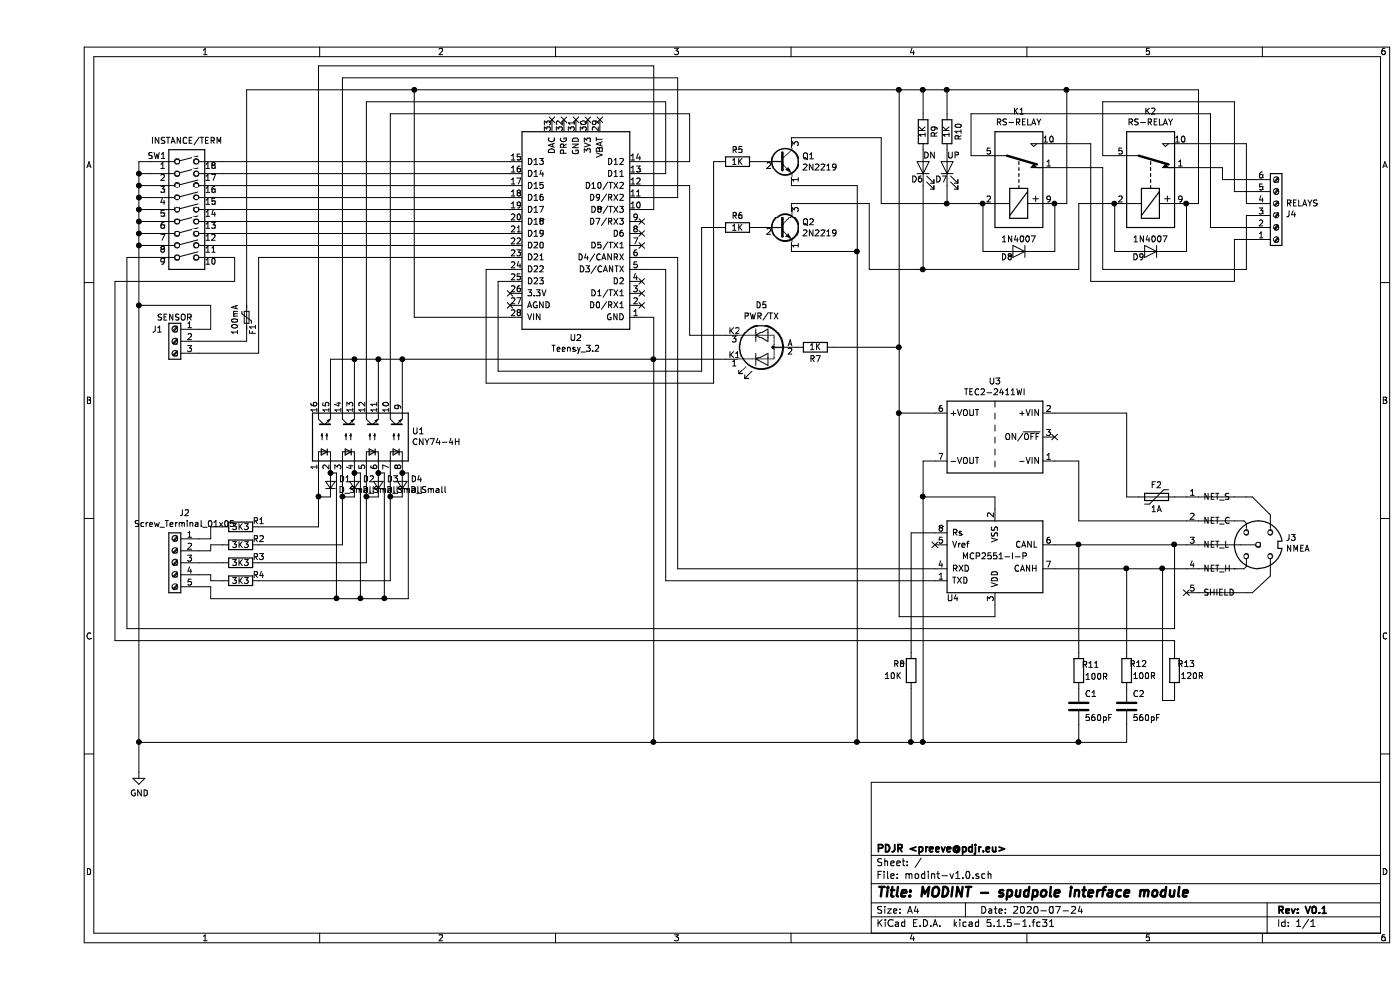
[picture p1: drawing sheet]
EESchema Schematic File Version 4
EELAYER 30 0
EELAYER END
$Descr A4 11693 8268
encoding utf-8
Sheet 1 1
Title "MODINT - spudpole interface module"
Date "2020-07-24"
Rev "V0.1"
Comp "PDJR <preeve@pdjr.eu>"
Comment1 ""
Comment2 ""
Comment3 ""
Comment4 ""
$EndDescr
$Comp
L modint-v1.0-rescue:M12-5PIN-Pdjr-modint-v1.0-rescue J3
U 1 1
P 10200 4550
F 0 "J3" V 10139 4320 50  0000 R CNN
F 1 "NMEA" V 10230 4320 50  0000 R CNN
F 2 "TerminalBlock_Phoenix:TerminalBlock_Phoenix_MPT-0,5-4-2.54_1x04_P2.54mm_Horizontal" H 10200 4550 50  0001 C CNN
F 3 "http://www.mouser.com/ds/2/18/40_c091_abd_e-75918.pdf" H 10200 4550 50  0001 C CNN
	1    10200 4550
	0    -1   1    0   
$EndComp
$Comp
L Interface_CAN_LIN:MCP2551-I-P U4
U 1 1
P 8000 4650
F 0 "U4" H 7650 5000 50  0000 C CNN
F 1 "MCP2551-I-P" H 8000 4650 50  0000 C CNN
F 2 "Package_DIP:DIP-8_W7.62mm" H 8000 4150 50  0001 C CIN
F 3 "http://ww1.microchip.com/downloads/en/devicedoc/21667d.pdf" H 8000 4650 50  0001 C CNN
	1    8000 4650
	1    0    0    1   
$EndComp
$Comp
L Device:R R8
U 1 1
P 7300 5600
F 0 "R8" H 7400 5550 50  0000 C CNN
F 1 "10K" H 7450 5650 50  0000 C CNN
F 2 "Resistor_THT:R_Axial_DIN0204_L3.6mm_D1.6mm_P5.08mm_Horizontal" V 7230 5600 50  0001 C CNN
F 3 "~" H 7300 5600 50  0001 C CNN
	1    7300 5600
	-1   0    0    1   
$EndComp
$Comp
L Device:R R12
U 1 1
P 9100 5600
F 0 "R12" H 9000 5550 50  0000 C CNN
F 1 "100R" H 8950 5650 50  0000 C CNN
F 2 "Resistor_THT:R_Axial_DIN0204_L3.6mm_D1.6mm_P5.08mm_Horizontal" V 9030 5600 50  0001 C CNN
F 3 "~" H 9100 5600 50  0001 C CNN
	1    9100 5600
	-1   0    0    1   
$EndComp
$Comp
L Device:R R11
U 1 1
P 8700 5600
F 0 "R11" H 8800 5650 50  0000 C CNN
F 1 "100R" H 8850 5550 50  0000 C CNN
F 2 "Resistor_THT:R_Axial_DIN0204_L3.6mm_D1.6mm_P5.08mm_Horizontal" V 8630 5600 50  0001 C CNN
F 3 "~" H 8700 5600 50  0001 C CNN
	1    8700 5600
	1    0    0    -1  
$EndComp
$Comp
L Device:C C2
U 1 1
P 9100 5900
F 0 "C2" H 9050 5800 50  0000 R CNN
F 1 "560pF" H 9050 6000 50  0000 R CNN
F 2 "Capacitor_THT:C_Disc_D7.5mm_W4.4mm_P5.00mm" H 9138 5750 50  0001 C CNN
F 3 "~" H 9100 5900 50  0001 C CNN
	1    9100 5900
	-1   0    0    1   
$EndComp
$Comp
L Device:C C1
U 1 1
P 8700 5900
F 0 "C1" H 8650 5800 50  0000 R CNN
F 1 "560pF" H 8650 6000 50  0000 R CNN
F 2 "Capacitor_THT:C_Disc_D7.5mm_W4.4mm_P5.00mm" H 8738 5750 50  0001 C CNN
F 3 "~" H 8700 5900 50  0001 C CNN
	1    8700 5900
	-1   0    0    1   
$EndComp
Wire Wire Line
	8700 4550 8700 5450
Wire Wire Line
	8700 4550 9500 4550
Wire Wire Line
	9100 4750 9100 5450
Wire Wire Line
	9100 4750 9400 4750
Wire Wire Line
	7300 6200 7400 6200
Wire Wire Line
	9100 6200 9100 6050
Wire Wire Line
	7300 5750 7300 6200
Wire Wire Line
	7300 4450 7300 5450
Connection ~ 7300 6200
Wire Wire Line
	950  1350 850  1350
Wire Wire Line
	850  1350 850  1450
Wire Wire Line
	950  1450 850  1450
Connection ~ 850  1450
Wire Wire Line
	850  1450 850  1550
Wire Wire Line
	950  1550 850  1550
Connection ~ 850  1550
Wire Wire Line
	850  1550 850  1650
Wire Wire Line
	950  1650 850  1650
Connection ~ 850  1650
Wire Wire Line
	850  1650 850  1750
Wire Wire Line
	950  1750 850  1750
Connection ~ 850  1750
Wire Wire Line
	850  1750 850  1850
Wire Wire Line
	950  1850 850  1850
Connection ~ 850  1850
Wire Wire Line
	850  1850 850  1950
Wire Wire Line
	950  1950 850  1950
Connection ~ 850  1950
Wire Wire Line
	850  1950 850  2050
Wire Wire Line
	950  2050 850  2050
Connection ~ 850  2050
Wire Wire Line
	850  2050 850  2550
Wire Wire Line
	9100 4150 9100 3450
Wire Wire Line
	9100 3450 8500 3450
Wire Wire Line
	7500 3850 7400 3850
Wire Wire Line
	7400 3850 7400 4150
Connection ~ 8700 4550
Connection ~ 9100 4750
Wire Wire Line
	8500 4550 8700 4550
Wire Wire Line
	8500 4750 9100 4750
Wire Wire Line
	8000 4250 8000 4150
Connection ~ 7400 6200
Wire Wire Line
	7500 3450 7200 3450
Wire Wire Line
	7300 4450 7500 4450
Connection ~ 7400 4150
Wire Wire Line
	7400 4150 8000 4150
Wire Wire Line
	7400 4150 7400 6200
Wire Wire Line
	8000 5050 8000 5150
Wire Wire Line
	8000 5150 7200 5150
Wire Wire Line
	8700 6050 8700 6200
Connection ~ 8700 6200
Wire Wire Line
	8700 6200 9100 6200
Wire Wire Line
	8900 850  8900 1300
Wire Wire Line
	8900 1300 9000 1300
Wire Wire Line
	8800 1200 8500 1200
Wire Wire Line
	9600 1700 9700 1700
Wire Wire Line
	9700 1700 9700 750 
Wire Wire Line
	9700 750  8600 750 
Connection ~ 8600 750 
Wire Wire Line
	9000 1700 8700 1700
Wire Wire Line
	8700 1700 8700 2250
Wire Wire Line
	8700 2250 7400 2250
Wire Wire Line
	9600 4350 8700 4350
Wire Wire Line
	8500 3850 8700 3850
Wire Wire Line
	8700 3850 8700 4350
$Comp
L Device:R R3
U 1 1
P 1700 4700
F 0 "R3" V 1650 4850 50  0000 C CNN
F 1 "3K3" V 1700 4700 50  0000 C CNN
F 2 "Resistor_THT:R_Axial_DIN0207_L6.3mm_D2.5mm_P2.54mm_Vertical" V 1630 4700 50  0001 C CNN
F 3 "~" H 1700 4700 50  0001 C CNN
	1    1700 4700
	0    1    1    0   
$EndComp
$Comp
L Device:R R1
U 1 1
P 1700 4400
F 0 "R1" V 1650 4550 50  0000 C CNN
F 1 "3K3" V 1700 4400 50  0000 C CNN
F 2 "Resistor_THT:R_Axial_DIN0207_L6.3mm_D2.5mm_P2.54mm_Vertical" V 1630 4400 50  0001 C CNN
F 3 "~" H 1700 4400 50  0001 C CNN
	1    1700 4400
	0    1    1    0   
$EndComp
$Comp
L Connector:Screw_Terminal_01x03 J1
U 1 1
P 1150 2850
F 0 "J1" H 1250 2950 50  0000 L CNN
F 1 "SENSOR" H 1000 3050 50  0000 L CNN
F 2 "TerminalBlock_Phoenix:TerminalBlock_Phoenix_MPT-0,5-3-2.54_1x03_P2.54mm_Horizontal" H 1150 2850 50  0001 C CNN
F 3 "~" H 1150 2850 50  0001 C CNN
	1    1150 2850
	-1   0    0    -1  
$EndComp
Wire Wire Line
	7900 1300 7800 1300
Wire Wire Line
	7800 1300 7800 950 
Wire Wire Line
	7800 950  9800 950 
Wire Wire Line
	9800 950  9800 1900
Wire Wire Line
	7050 1700 7600 1700
NoConn ~ 9600 4950
NoConn ~ 7500 4550
NoConn ~ 8500 3650
Wire Wire Line
	7200 3450 7200 5150
$Comp
L power:GND #PWR01
U 1 1
P 850 6450
F 0 "#PWR01" H 850 6200 50  0001 C CNN
F 1 "GND" H 855 6277 50  0000 C CNN
F 2 "" H 850 6450 50  0001 C CNN
F 3 "" H 850 6450 50  0001 C CNN
	1    850  6450
	1    0    0    -1  
$EndComp
Wire Wire Line
	850  6200 850  6450
Wire Wire Line
	1550 1350 3950 1350
Wire Wire Line
	1550 1550 3950 1550
Wire Wire Line
	1550 1650 3950 1650
Wire Wire Line
	1550 1750 3950 1750
Wire Wire Line
	1550 1850 3950 1850
Wire Wire Line
	1550 1950 3950 1950
Connection ~ 850  6200
Wire Wire Line
	3950 2650 3150 2650
Wire Wire Line
	3150 2650 3150 750 
Wire Wire Line
	1750 2850 1350 2850
Wire Wire Line
	1350 2750 1450 2750
Wire Wire Line
	1450 2750 1450 2550
Wire Wire Line
	1450 2550 850  2550
Connection ~ 850  2550
Wire Wire Line
	1350 2950 1850 2950
Wire Wire Line
	1850 2950 1850 2150
Wire Wire Line
	1850 2150 3950 2150
Wire Wire Line
	850  2550 850  6200
Connection ~ 3150 750 
Wire Wire Line
	7050 1150 7050 1700
Wire Wire Line
	9800 1900 10150 1900
Wire Wire Line
	7050 1150 6300 1150
Wire Wire Line
	7200 3450 7200 2900
Connection ~ 7200 3450
Connection ~ 7200 750 
Wire Wire Line
	7500 4750 5350 4750
Wire Wire Line
	5350 4750 5350 2150
Wire Wire Line
	5350 2150 5050 2150
Wire Wire Line
	5050 2250 5250 2250
Wire Wire Line
	5250 2250 5250 4850
Wire Wire Line
	5250 4850 7500 4850
Wire Wire Line
	7400 6200 8700 6200
NoConn ~ 3950 2450
NoConn ~ 3950 2550
NoConn ~ 5050 2550
NoConn ~ 5050 2450
NoConn ~ 5050 2350
NoConn ~ 5050 2050
NoConn ~ 5050 1950
NoConn ~ 5050 1850
NoConn ~ 4300 1000
NoConn ~ 4400 1000
NoConn ~ 4500 1000
NoConn ~ 4600 1000
NoConn ~ 4700 1000
Wire Wire Line
	5050 2650 5150 2650
Wire Wire Line
	5150 2650 5150 3000
Connection ~ 5150 6200
$Comp
L Device:Polyfuse_Small F1
U 1 1
P 1750 2650
F 0 "F1" V 1800 2500 50  0000 L CNN
F 1 "100mA" V 1650 2500 50  0000 L CNN
F 2 "Fuse:Fuse_Littelfuse_395Series" H 1800 2450 50  0001 L CNN
F 3 "~" H 1750 2650 50  0001 C CNN
	1    1750 2650
	1    0    0    -1  
$EndComp
Wire Wire Line
	1750 2850 1750 2750
$Comp
L Connector:Screw_Terminal_01x06 J4
U 1 1
P 10350 1800
F 0 "J4" H 10430 1792 50  0000 L CNN
F 1 "RELAYS" H 10430 1701 50  0000 L CNN
F 2 "TerminalBlock_Phoenix:TerminalBlock_Phoenix_MPT-0,5-6-2.54_1x06_P2.54mm_Horizontal" H 10350 1800 50  0001 C CNN
F 3 "~" H 10350 1800 50  0001 C CNN
	1    10350 1800
	1    0    0    1   
$EndComp
Wire Wire Line
	10150 1600 10000 1600
Wire Wire Line
	10000 1600 10000 850 
Wire Wire Line
	9900 1400 9600 1400
Wire Wire Line
	8500 1400 8900 1400
Wire Wire Line
	8900 1400 8900 2250
Wire Wire Line
	9900 1400 9900 1500
Wire Wire Line
	10100 1200 9600 1200
Wire Wire Line
	10150 1800 10100 1800
Wire Wire Line
	10000 2350 8800 2350
Wire Wire Line
	8800 1200 8800 2350
$Comp
L Transistor_BJT:2N2219 Q1
U 1 1
P 6200 1350
F 0 "Q1" H 6390 1396 50  0000 L CNN
F 1 "2N2219" H 6390 1305 50  0000 L CNN
F 2 "Package_TO_SOT_THT:TO-39-3" H 6400 1275 50  0001 L CIN
F 3 "http://www.onsemi.com/pub_link/Collateral/2N2219-D.PDF" H 6200 1350 50  0001 L CNN
	1    6200 1350
	1    0    0    -1  
$EndComp
$Comp
L Device:R R5
U 1 1
P 5850 1350
F 0 "R5" V 5750 1350 50  0000 C CNN
F 1 "1K" V 5850 1350 50  0000 C CNN
F 2 "Resistor_THT:R_Axial_DIN0204_L3.6mm_D1.6mm_P5.08mm_Horizontal" V 5780 1350 50  0001 C CNN
F 3 "~" H 5850 1350 50  0001 C CNN
	1    5850 1350
	0    1    1    0   
$EndComp
$Comp
L Transistor_BJT:2N2219 Q2
U 1 1
P 6200 1900
F 0 "Q2" H 6390 1946 50  0000 L CNN
F 1 "2N2219" H 6390 1855 50  0000 L CNN
F 2 "Package_TO_SOT_THT:TO-39-3" H 6400 1825 50  0001 L CIN
F 3 "http://www.onsemi.com/pub_link/Collateral/2N2219-D.PDF" H 6200 1900 50  0001 L CNN
	1    6200 1900
	1    0    0    -1  
$EndComp
$Comp
L Device:R R6
U 1 1
P 5850 1900
F 0 "R6" V 5750 1900 50  0000 C CNN
F 1 "1K" V 5850 1900 50  0000 C CNN
F 2 "Resistor_THT:R_Axial_DIN0204_L3.6mm_D1.6mm_P5.08mm_Horizontal" V 5780 1900 50  0001 C CNN
F 3 "~" H 5850 1900 50  0001 C CNN
	1    5850 1900
	0    1    1    0   
$EndComp
Wire Wire Line
	6300 1700 6950 1700
Wire Wire Line
	6950 1700 6950 2250
Wire Wire Line
	6300 1550 6850 1550
Wire Wire Line
	6850 1550 6850 2100
Wire Wire Line
	6300 2100 6850 2100
Connection ~ 6850 2100
Wire Wire Line
	6850 2100 6850 6200
Wire Wire Line
	5150 6200 6850 6200
Connection ~ 6850 6200
Wire Wire Line
	6850 6200 7300 6200
$Comp
L Diode:1N4007 D8
U 1 1
P 8200 2100
F 0 "D8" H 8300 2150 50  0000 C CNN
F 1 "1N4007" H 8200 2000 50  0000 C CNN
F 2 "Diode_THT:D_DO-41_SOD81_P7.62mm_Horizontal" H 8200 1925 50  0001 C CNN
F 3 "http://www.vishay.com/docs/88503/1n4001.pdf" H 8200 2100 50  0001 C CNN
	1    8200 2100
	-1   0    0    1   
$EndComp
$Comp
L Diode:1N4007 D9
U 1 1
P 9300 2100
F 0 "D9" H 9400 2150 50  0000 C CNN
F 1 "1N4007" H 9300 2000 50  0000 C CNN
F 2 "Diode_THT:D_DO-41_SOD81_P7.62mm_Horizontal" H 9300 1925 50  0001 C CNN
F 3 "http://www.vishay.com/docs/88503/1n4001.pdf" H 9300 2100 50  0001 C CNN
	1    9300 2100
	-1   0    0    1   
$EndComp
Wire Wire Line
	8350 2100 8500 2100
Wire Wire Line
	8500 2100 8500 1700
Wire Wire Line
	8050 2100 7900 2100
Wire Wire Line
	7900 2100 7900 1700
Wire Wire Line
	9150 2100 9000 2100
Wire Wire Line
	9000 2100 9000 1700
Wire Wire Line
	9450 2100 9600 2100
Wire Wire Line
	9600 2100 9600 1700
Wire Wire Line
	8900 2250 10100 2250
Wire Wire Line
	8500 1700 8600 1700
Wire Wire Line
	8600 1700 8600 750 
$Comp
L Device:R R13
U 1 1
P 9500 5600
F 0 "R13" H 9400 5550 50  0000 C CNN
F 1 "120R" H 9350 5650 50  0000 C CNN
F 2 "Resistor_THT:R_Axial_DIN0204_L3.6mm_D1.6mm_P5.08mm_Horizontal" V 9430 5600 50  0001 C CNN
F 3 "~" H 9500 5600 50  0001 C CNN
	1    9500 5600
	-1   0    0    1   
$EndComp
Wire Wire Line
	9500 5250 9500 4550
Connection ~ 9500 4550
Wire Wire Line
	9500 4550 9600 4550
Wire Wire Line
	9500 5750 9500 5850
Wire Wire Line
	9500 5850 9400 5850
Wire Wire Line
	9400 5850 9400 4750
Connection ~ 9400 4750
Wire Wire Line
	9400 4750 9600 4750
$Comp
L Switch:SW_DIP_x09 SW1
U 1 1
P 1250 1750
F 0 "SW1" H 1000 2200 50  0000 C CNN
F 1 "INSTANCE/TERM" H 1250 2326 50  0000 C CNN
F 2 "PDJR:DIP-18_297_ELL" H 1250 1750 50  0001 C CNN
F 3 "~" H 1250 1750 50  0001 C CNN
	1    1250 1750
	1    0    0    -1  
$EndComp
Wire Wire Line
	9500 5250 750  5250
Wire Wire Line
	1750 2550 1750 750 
Wire Wire Line
	1550 2150 1650 2150
Wire Wire Line
	1650 2150 1650 2350
Wire Wire Line
	650  5350 9500 5350
Wire Wire Line
	9500 5350 9500 5450
Wire Wire Line
	750  2150 950  2150
Wire Wire Line
	750  2150 750  5250
Wire Wire Line
	1650 2350 650  2350
Wire Wire Line
	650  2350 650  5350
$Comp
L Device:LED D7
U 1 1
P 7600 1400
F 0 "D7" V 7500 1500 50  0000 R CNN
F 1 "UP" V 7700 1400 50  0000 R CNN
F 2 "LED_THT:LED_Rectangular_W3.0mm_H2.0mm" H 7600 1400 50  0001 C CNN
F 3 "~" H 7600 1400 50  0001 C CNN
	1    7600 1400
	0    -1   -1   0   
$EndComp
$Comp
L Device:LED D6
U 1 1
P 7400 1400
F 0 "D6" V 7300 1500 50  0000 R CNN
F 1 "DN" V 7500 1400 50  0000 R CNN
F 2 "LED_THT:LED_Rectangular_W3.0mm_H2.0mm" H 7400 1400 50  0001 C CNN
F 3 "~" H 7400 1400 50  0001 C CNN
	1    7400 1400
	0    -1   -1   0   
$EndComp
$Comp
L Device:R R10
U 1 1
P 7600 1100
F 0 "R10" V 7500 1100 50  0000 C CNN
F 1 "1K" V 7600 1100 50  0000 C CNN
F 2 "Resistor_THT:R_Axial_DIN0204_L3.6mm_D1.6mm_P5.08mm_Horizontal" V 7530 1100 50  0001 C CNN
F 3 "~" H 7600 1100 50  0001 C CNN
	1    7600 1100
	-1   0    0    1   
$EndComp
$Comp
L Device:R R9
U 1 1
P 7400 1100
F 0 "R9" V 7300 1100 50  0000 C CNN
F 1 "1K" V 7400 1100 50  0000 C CNN
F 2 "Resistor_THT:R_Axial_DIN0204_L3.6mm_D1.6mm_P5.08mm_Horizontal" V 7330 1100 50  0001 C CNN
F 3 "~" H 7400 1100 50  0001 C CNN
	1    7400 1100
	-1   0    0    1   
$EndComp
Wire Wire Line
	7600 1550 7600 1700
Connection ~ 7600 1700
Wire Wire Line
	7600 1700 7900 1700
Wire Wire Line
	7400 1550 7400 2250
Connection ~ 7400 2250
Wire Wire Line
	7400 2250 6950 2250
Wire Wire Line
	7200 750  7400 750 
Wire Wire Line
	7400 950  7400 750 
Connection ~ 7400 750 
Wire Wire Line
	7400 750  7600 750 
Wire Wire Line
	7600 950  7600 750 
Connection ~ 7600 750 
Wire Wire Line
	7600 750  8600 750 
$Comp
L Device:R R7
U 1 1
P 6500 2900
F 0 "R7" V 6400 2900 50  0000 C CNN
F 1 "1K" V 6500 2900 50  0000 C CNN
F 2 "Resistor_THT:R_Axial_DIN0204_L3.6mm_D1.6mm_P5.08mm_Horizontal" V 6430 2900 50  0001 C CNN
F 3 "~" H 6500 2900 50  0001 C CNN
	1    6500 2900
	0    -1   -1   0   
$EndComp
$Comp
L Device:LED_Dual_CAC D5
U 1 1
P 6050 2900
F 0 "D5" H 6050 2553 50  0000 C CNN
F 1 "PWR/TX" H 6050 2644 50  0000 C CNN
F 2 "LED_THT:LED_Rectangular_W5.0mm_H2.0mm-3Pins" H 6100 2900 50  0001 C CNN
F 3 "~" H 6100 2900 50  0001 C CNN
	1    6050 2900
	-1   0    0    1   
$EndComp
Wire Wire Line
	3150 750  7200 750 
Wire Wire Line
	6650 2900 7200 2900
Connection ~ 7200 2900
Wire Wire Line
	7200 2900 7200 750 
Wire Wire Line
	5750 2800 5450 2800
Wire Wire Line
	5450 2800 5450 1550
Wire Wire Line
	5450 1550 5050 1550
Wire Wire Line
	5750 3000 5150 3000
Connection ~ 5150 3000
$Comp
L Device:Polyfuse F2
U 1 1
P 9350 4150
F 0 "F2" V 9250 4150 50  0000 C CNN
F 1 "1A" V 9450 4150 50  0000 C CNN
F 2 "Fuse:Fuse_Littelfuse_395Series" H 9400 3950 50  0001 L CNN
F 3 "~" H 9350 4150 50  0001 C CNN
	1    9350 4150
	0    1    1    0   
$EndComp
Wire Wire Line
	9100 4150 9200 4150
Wire Wire Line
	9500 4150 9600 4150
Wire Wire Line
	10100 1800 10100 2250
Wire Wire Line
	10000 2350 10000 2000
Wire Wire Line
	10000 2000 10150 2000
Wire Wire Line
	10100 1200 10100 1700
Wire Wire Line
	10100 1700 10150 1700
Wire Wire Line
	1550 1450 3950 1450
Wire Wire Line
	1550 2050 3950 2050
$Comp
L pdjr:CNY74-4H U1
U 1 1
P 2450 3650
F 0 "U1" V 2496 2970 50  0000 R CNN
F 1 "CNY74-4H" V 2405 2970 50  0000 R CNN
F 2 "Package_DIP:DIP-16_W7.62mm" H 1900 2900 50  0001 L CIN
F 3 "http://www.farnell.com/datasheets/2046409.pdf" H 2450 3700 50  0001 L CNN
	1    2450 3650
	0    -1   -1   0   
$EndComp
$Comp
L pdjr:Teensy_3.2 U2
U 1 1
P 5050 2650
F 0 "U2" H 5600 2825 50  0000 C CNN
F 1 "Teensy_3.2" H 5600 2916 50  0000 C CNN
F 2 "PDJR:Teensy30_31_32_LC" H 5050 2650 50  0001 C CNN
F 3 "" H 5050 2650 50  0001 C CNN
	1    5050 2650
	-1   0    0    1   
$EndComp
$Comp
L Converter_DCDC:TEC2-2411WI U3
U 1 1
P 8000 3650
F 0 "U3" H 8000 4117 50  0000 C CNN
F 1 "TEC2-2411WI" H 8000 4026 50  0000 C CNN
F 2 "Converter_DCDC:Converter_DCDC_TRACO_TMR-xxxx_THT" H 8000 3300 50  0001 C CNN
F 3 "https://www.tracopower.com/products/tec2wi.pdf" H 8000 3150 50  0001 C CNN
	1    8000 3650
	-1   0    0    -1  
$EndComp
$Comp
L Connector:Screw_Terminal_01x05 J2
U 1 1
P 1150 4700
F 0 "J2" H 1068 5117 50  0000 C CNN
F 1 "Screw_Terminal_01x05" H 1068 5026 50  0000 C CNN
F 2 "TerminalBlock_Phoenix:TerminalBlock_Phoenix_MPT-0,5-5-2.54_1x05_P2.54mm_Horizontal" H 1150 4700 50  0001 C CNN
F 3 "~" H 1150 4700 50  0001 C CNN
	1    1150 4700
	-1   0    0    -1  
$EndComp
$Comp
L Device:R R2
U 1 1
P 1700 4550
F 0 "R2" V 1650 4700 50  0000 C CNN
F 1 "3K3" V 1700 4550 50  0000 C CNN
F 2 "Resistor_THT:R_Axial_DIN0207_L6.3mm_D2.5mm_P2.54mm_Vertical" V 1630 4550 50  0001 C CNN
F 3 "~" H 1700 4550 50  0001 C CNN
	1    1700 4550
	0    1    1    0   
$EndComp
$Comp
L Device:R R4
U 1 1
P 1700 4850
F 0 "R4" V 1650 5000 50  0000 C CNN
F 1 "3K3" V 1700 4850 50  0000 C CNN
F 2 "Resistor_THT:R_Axial_DIN0207_L6.3mm_D2.5mm_P2.54mm_Vertical" V 1630 4850 50  0001 C CNN
F 3 "~" H 1700 4850 50  0001 C CNN
	1    1700 4850
	0    1    1    0   
$EndComp
Wire Wire Line
	850  6200 5150 6200
Wire Wire Line
	1350 4500 1450 4500
Wire Wire Line
	1450 4500 1450 4400
Wire Wire Line
	1450 4400 1550 4400
Wire Wire Line
	1350 4600 1450 4600
Wire Wire Line
	1450 4600 1450 4550
Wire Wire Line
	1450 4550 1550 4550
Wire Wire Line
	1350 4800 1450 4800
Wire Wire Line
	1450 4800 1450 4850
Wire Wire Line
	1450 4850 1550 4850
Wire Wire Line
	1350 4700 1550 4700
Wire Wire Line
	1850 4400 2350 4400
Wire Wire Line
	1850 4550 2550 4550
Wire Wire Line
	1850 4700 2750 4700
Wire Wire Line
	2750 4700 2750 4150
Wire Wire Line
	1850 4850 2950 4850
Wire Wire Line
	2950 4850 2950 4150
Wire Wire Line
	1350 4900 1450 4900
Wire Wire Line
	1450 4900 1450 5000
Wire Wire Line
	1450 5000 2500 5000
$Comp
L Device:D_Small D1
U 1 1
P 2450 4050
F 0 "D1" V 2496 3982 50  0000 R CNN
F 1 "D_Small" V 2405 3982 50  0000 R CNN
F 2 "Diode_THT:D_DO-35_SOD27_P2.54mm_Vertical_AnodeUp" V 2450 4050 50  0001 C CNN
F 3 "~" V 2450 4050 50  0001 C CNN
	1    2450 4050
	0    -1   -1   0   
$EndComp
$Comp
L Device:D_Small D2
U 1 1
P 2650 4050
F 0 "D2" V 2696 3982 50  0000 R CNN
F 1 "D_Small" V 2605 3982 50  0000 R CNN
F 2 "Diode_THT:D_DO-35_SOD27_P2.54mm_Vertical_AnodeUp" V 2650 4050 50  0001 C CNN
F 3 "~" V 2650 4050 50  0001 C CNN
	1    2650 4050
	0    -1   -1   0   
$EndComp
$Comp
L Device:D_Small D3
U 1 1
P 2850 4050
F 0 "D3" V 2896 3982 50  0000 R CNN
F 1 "D_Small" V 2805 3982 50  0000 R CNN
F 2 "Diode_THT:D_DO-35_SOD27_P2.54mm_Vertical_AnodeUp" V 2850 4050 50  0001 C CNN
F 3 "~" V 2850 4050 50  0001 C CNN
	1    2850 4050
	0    -1   -1   0   
$EndComp
Wire Wire Line
	2450 4150 2350 4150
Wire Wire Line
	2350 4400 2350 4150
Connection ~ 2350 4150
Wire Wire Line
	2550 3950 2550 4150
Wire Wire Line
	2350 3950 2350 4150
Wire Wire Line
	2450 3950 2500 3950
Wire Wire Line
	2500 3950 2500 5000
Connection ~ 2450 3950
Wire Wire Line
	2650 4150 2550 4150
Connection ~ 2550 4150
Wire Wire Line
	2550 4150 2550 4550
Wire Wire Line
	2650 3950 2700 3950
Wire Wire Line
	2700 3950 2700 5000
Connection ~ 2650 3950
Wire Wire Line
	2850 4150 2750 4150
Connection ~ 2750 4150
Wire Wire Line
	2750 4150 2750 3950
Wire Wire Line
	2850 3950 2900 3950
Wire Wire Line
	2900 3950 2900 5000
Connection ~ 2850 3950
$Comp
L Device:D_Small D4
U 1 1
P 3050 4050
F 0 "D4" V 3096 3982 50  0000 R CNN
F 1 "D_Small" V 3005 3982 50  0000 R CNN
F 2 "Diode_THT:D_DO-35_SOD27_P2.54mm_Vertical_AnodeUp" V 3050 4050 50  0001 C CNN
F 3 "~" V 3050 4050 50  0001 C CNN
	1    3050 4050
	0    -1   -1   0   
$EndComp
Wire Wire Line
	3050 3950 3100 3950
Wire Wire Line
	3100 3950 3100 5000
Connection ~ 3050 3950
Wire Wire Line
	3050 4150 2950 4150
Connection ~ 2950 4150
Wire Wire Line
	2950 4150 2950 3950
Wire Wire Line
	2450 3350 2450 3000
Wire Wire Line
	2650 3350 2650 3000
Wire Wire Line
	2850 3350 2850 3000
Wire Wire Line
	5250 850  5250 1450
Connection ~ 2500 5000
Connection ~ 2700 5000
Connection ~ 2900 5000
Wire Wire Line
	2500 5000 2700 5000
Wire Wire Line
	2700 5000 2900 5000
Wire Wire Line
	2900 5000 3100 5000
$Comp
L pdjr:RS-RELAY K2
U 1 1
P 9300 1500
F 0 "K2" V 9867 1500 50  0000 C CNN
F 1 "RS-RELAY" V 9776 1500 50  0000 C CNN
F 2 "PDJR:RS_RELAY_476-757" H 10430 1470 50  0001 C CNN
F 3 "https://www.omron.com/ecb/products/pdf/en-g6e.pdf" H 9300 1500 50  0001 C CNN
	1    9300 1500
	0    1    -1   0   
$EndComp
Connection ~ 9600 1700
Connection ~ 9000 1700
$Comp
L pdjr:RS-RELAY K1
U 1 1
P 8200 1500
F 0 "K1" V 8767 1500 50  0000 C CNN
F 1 "RS-RELAY" V 8676 1500 50  0000 C CNN
F 2 "PDJR:RS_RELAY_476-757" H 9330 1470 50  0001 C CNN
F 3 "https://www.omron.com/ecb/products/pdf/en-g6e.pdf" H 8200 1500 50  0001 C CNN
	1    8200 1500
	0    1    -1   0   
$EndComp
Connection ~ 8500 1700
Connection ~ 7900 1700
Wire Wire Line
	8900 850  10000 850 
Wire Wire Line
	2450 3000 2650 3000
Connection ~ 2650 3000
Wire Wire Line
	2850 3000 2650 3000
Connection ~ 2850 3000
Wire Wire Line
	2850 3000 3050 3000
Wire Wire Line
	5150 3000 5150 6200
Wire Wire Line
	3050 3350 3050 3000
Connection ~ 3050 3000
Wire Wire Line
	3050 3000 5150 3000
Wire Wire Line
	1750 750  3150 750 
Wire Wire Line
	2750 850  5250 850 
Wire Wire Line
	2950 950  2950 3350
Wire Wire Line
	2750 850  2750 3350
Wire Wire Line
	3950 2350 3850 2350
Wire Wire Line
	3850 2350 3850 3100
Wire Wire Line
	3850 3100 5550 3100
Wire Wire Line
	3950 2250 3750 2250
Wire Wire Line
	3750 2250 3750 3200
Wire Wire Line
	3750 3200 5650 3200
Wire Wire Line
	2550 650  5350 650 
Wire Wire Line
	2550 650  2550 3350
Wire Wire Line
	5650 1350 5700 1350
Wire Wire Line
	5650 1350 5650 3200
Wire Wire Line
	5700 1900 5550 1900
Wire Wire Line
	5550 1900 5550 3100
Wire Wire Line
	2350 550  5150 550 
Wire Wire Line
	2350 550  2350 3350
Wire Wire Line
	5150 1750 5050 1750
Wire Wire Line
	5150 550  5150 1750
Wire Wire Line
	5350 1650 5050 1650
Wire Wire Line
	5350 650  5350 1650
Wire Wire Line
	5050 1450 5250 1450
Wire Wire Line
	2950 950  5450 950 
Wire Wire Line
	5450 950  5450 1350
Wire Wire Line
	5450 1350 5050 1350
Wire Wire Line
	10150 1500 9900 1500
$EndSCHEMATC
